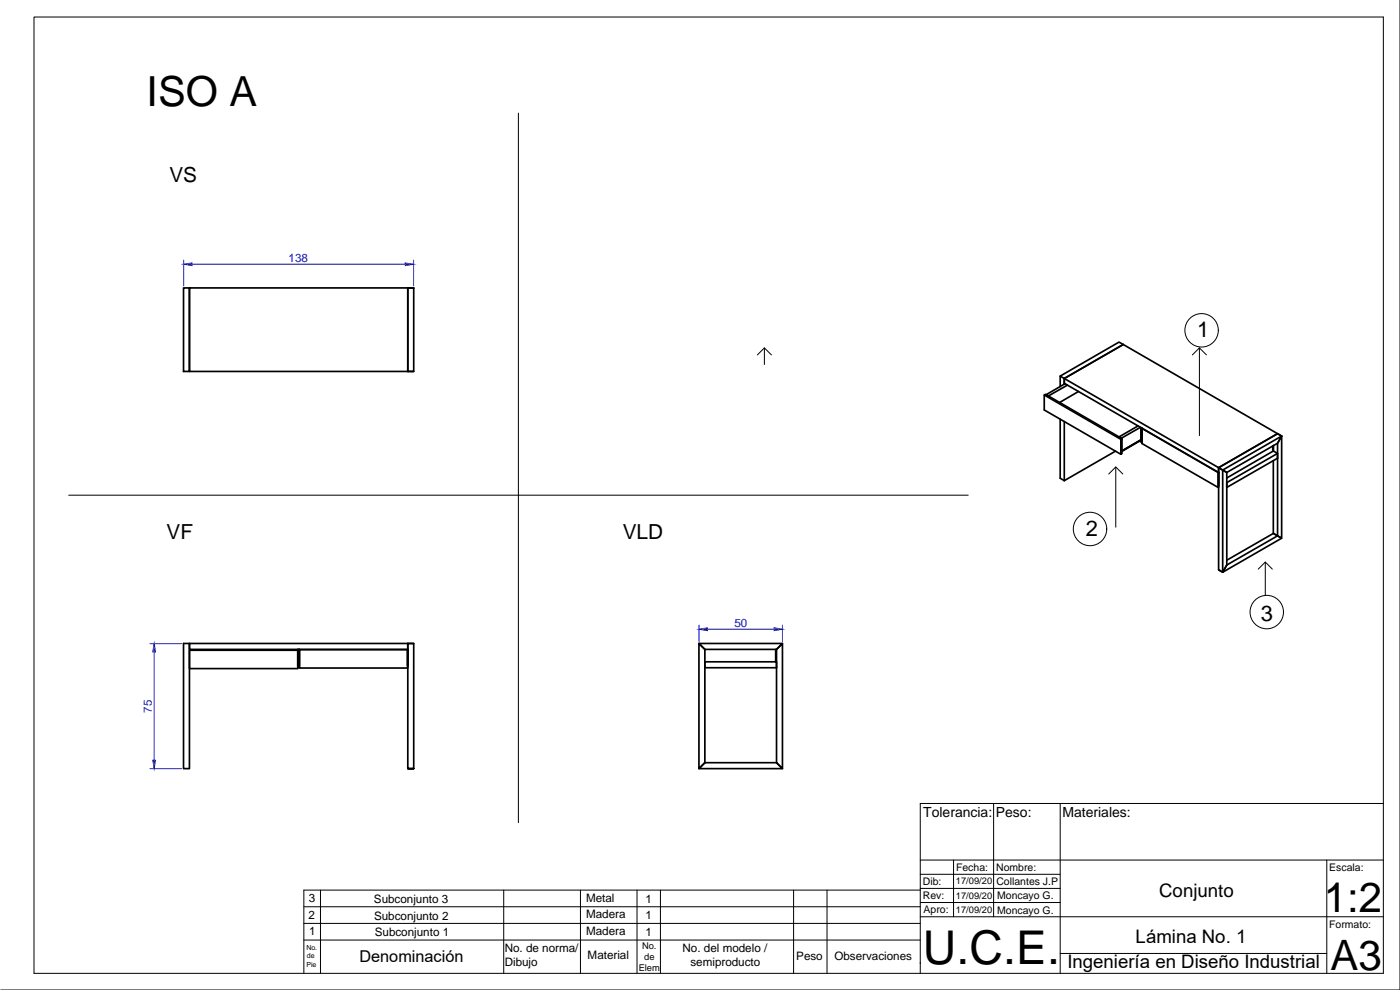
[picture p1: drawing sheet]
<svg xmlns="http://www.w3.org/2000/svg" width="420mm" height="297mm" viewBox="0 0 420 297" stroke-linecap="round" stroke-linejoin="round" font-family="sans-serif">
<!-- layer: MD_Visible -->
<g fill="none" stroke="#000" stroke-width=".51">
<path d="M55.1 86.4h1.8v25h-1.8zM56.9 86.4h65.5v25h-65.5zM122.4 86.4v25h1.8v-25h-1.8h1.8M122.4 111.4h1.8M313.4 118.5l23 13.3M318.2 112.8l1.2 .8M319.4 113.6l17.7-10.2 46.3 26.7-17.7 10.2v1.5l-46.3-26.8zM319.4 113.6l46.3 26.7M319.4 113.6v1.7M319.6 115.1l-5.7 3.3 .7 .4 5.7-3.2M323.7 117.5l-5.7 3.3M337.1 103.4l-1.3-.8-17.6 10.2v3.2"/>
<path d="M337.1 103.4l-17.7 10.2M318.2 125.8v17.7l1.2 .7M319.4 126.5v17.7M334.8 135.4l-15.4 8.8M336.7 131.6l-22.9-13.3-.4 .2v4.5l23 13.3v-4.5l.3-.2v4.5l-.3 .2M341.5 127.8l-5.7 3.3 .8 .4 5.7-3.3M342 132.4l.7 .4M342.3 132.2l-5.6 3.2M342.4 128.3l.3 .2v4.1l-.3-.2zM342.4 132l-5.7 3.3M342.8 128.5l-.1 4.6 23 13.2v-4.5l-23-13.2M382 133.8v1.6"/>
<path d="M382.1 133.7v1.6M383.4 130.1l1.2 .7v30.7l-1.2-.7-15.2 8.7-1.3 2.2-1.2-.7M383.4 130.1l1.2 .7-1.2 2.2-15.2 8.8-1.3-.8 17.7-10.2-1.2 2.2v27.8l-1.3-.8v-21.8M383.4 130.1l-17.7 10.2 1.2 .7v30.7l17.7-10.2-2.5-1.5-13.9 8.1M383.4 136l-1.3-.7-13.9 8.1M365.6 141.7l.1 4.2zM365.7 140.3l2.5 1.5v27.7l-1.3 2.2-1.2-.7zM368.2 144.8l15.2-8.8v1.5l-15.2 8.7zM55.1 193.1h1.8v37.5h-1.8zM56.9 195.1h32.5v5.5h-32.5zM56.9 193.1h65.5v1.7h-65.5zM89.4 194.8h.5v5h-.5z"/>
<path d="M89.9 194.9h32.5v5.5h-32.5zM122.3 194.8l.1 5zM122.4 193.1h1.8M209.8 193.1l1.7 1.7v34l-1.7 1.8zM209.8 193.1h25l-1.8 1.7h-21.5zM211.5 198.6h21.5v1.7h-21.5zM232.8 194.8v3.8M233 194.8l1.8-1.7v37.5l-1.8-1.8zM89.4 200.3h.5M122.4 230.6h1.8v-37.5h-1.8v37.5h1.8M211.5 228.8h21.5l1.8 1.8h-25z"/>
</g>
<!-- layer: 0 -->
<g fill="none" stroke="#000" stroke-width=".3">
<path d="M10.2 5.1h405v286.9h-405zM420.2 .1v296.9h-420M155.6 33.9v212.9M227.3 106.5l2.1-2.1 2.1 2.1M229.4 104.4v5M357.8 106.5l2.2-2.1 2.1 2.1M360 104.4v26.3M20.6 148.6h270M332.7 142.2l2.2-2.1 2.1 2.1M334.9 140.1v18.1M377.6 170.8l2.1-2.2 2.1 2.2M379.7 168.6v10.1"/>
<path d="M276.2 258h139M286.2 258v17.1M298.2 241.1v34M318.2 241.1v50.9M398.2 258v34M415.2 241.1h-139v50.9M91.2 277.1h185M91.2 272.1h185M96.2 267.1v24.9M151.2 267.1v24.9M174.2 267.1v24.9M191.2 267.1v24.9"/>
<path d="M198.2 267.1v24.9M238.2 267.1v24.9M248.2 267.1v24.9M276.2 275.1h139M276.2 270.8h42M276.2 266.6h42M276.2 262.3h42M276.2 267.1h-185v24.9M91.2 282.1h185M276.2 289.1h.1M318.2 286.1h80"/>
<circle cx="360.6" cy="99.1" r="5"/>
<circle cx="327.1" cy="158.7" r="5"/>
<circle cx="380.2" cy="183.6" r="5"/>
</g>
<!-- layer: Cotas -->
<path d="M55.1 78v7.8M57.6 79.3h64M124.1 78v7.8M45 193.1h9.5M46.3 195.6v32.5M209.8 187.6v4.9M212.3 188.8h20M234.8 187.6v4.9M45 230.6h9.5" fill="none" stroke="#00d" stroke-width=".3"/>
<g fill="#00d" stroke="#00d" stroke-width=".3">
<path d="M55.1 79.3l2.5-.4v.8z"/>
<path d="M121.6 78.9l2.5 .4-2.5 .4z"/>
<path d="M46.3 193.1l.4 2.5h-.9z"/>
<path d="M45.8 228.1h.9l-.4 2.5z"/>
<path d="M209.8 188.8l2.5-.4v.8z"/>
<path d="M232.3 188.4l2.5 .4-2.5 .4z"/>
</g>
<text font-size="14" x="277" y="289.2">U.C.E.</text>
<g font-size="12.6">
<text x="397.3" y="273.7">1:2</text>
<text x="399.3" y="290.9">A3</text>
</g>
<text font-size="12.5" x="44" y="31.8">ISO A</text>
<g font-size="6.6">
<text x="359.2" y="101">1</text>
<text x="325.8" y="160.8">2</text>
<text x="378.4" y="186.3">3</text>
</g>
<g font-size="6.2">
<text x="50.8" y="54.5">VS</text>
<text x="50" y="161.8">VF</text>
<text x="186.9" y="161.7">VLD</text>
</g>
<g font-size="5.6">
<text x="347.9" y="269">Conjunto</text>
<text x="340.8" y="283">Lámina No. 1</text>
<text x="320.3" y="290.5">Ingeniería en Diseño Industrial</text>
</g>
<text font-size="4.9" x="107.9" y="288.8">Denominación</text>
<g font-size="4.2">
<text x="277.1" y="245.1">Tolerancia:</text>
<text x="298.9" y="245.1">Peso:</text>
<text x="318.9" y="245.1">Materiales:</text>
</g>
<g font-size="3.5" fill="#00d">
<text x="86.6" y="78.6">138</text>
<text x="220.4" y="188.1">50</text>
<text x="45.6" y="213.8" transform="rotate(-90 45.6 213.8)">75</text>
</g>
<g font-size="3.5">
<text x="92.6" y="275.7">2</text>
<text x="92.7" y="270.6">3</text>
<text x="112.2" y="271">Subconjunto 3</text>
<text x="112.3" y="276">Subconjunto 2</text>
<text x="175.9" y="270.5">Metal</text>
<text x="175.9" y="275.5">Madera</text>
<text x="193.8" y="270.8">1</text>
<text x="193.8" y="275.8">1</text>
<text x="92.8" y="280.7">1</text>
<text x="112.5" y="281">Subconjunto 1</text>
<text x="175.9" y="280.5">Madera</text>
<text x="193.8" y="280.8">1</text>
<text x="151.5" y="285.7">No. de norma/</text>
<text x="176.4" y="287.8">Material</text>
<text x="204.9" y="285.7">No. del modelo /</text>
<text x="239" y="288">Peso</text>
<text x="250.4" y="287.9">Observaciones</text>
<text x="151.5" y="289.9">Dibujo</text>
<text x="207.2" y="289.8">semiproducto</text>
</g>
<g font-size="3.1">
<text x="286.9" y="261.3">Fecha:</text>
<text x="299" y="261.3">Nombre:</text>
<text x="398.9" y="261.3">Escala:</text>
<text x="276.9" y="265.5">Dib:</text>
<text x="276.9" y="269.8">Rev:</text>
<text x="299" y="265.6">Collantes J.P</text>
<text x="299.3" y="269.9">Moncayo G.</text>
<text x="277.2" y="274.1">Apro:</text>
<text x="299.3" y="274.1">Moncayo G.</text>
<text x="398.9" y="278.3">Formato:</text>
</g>
<g font-size="2.8">
<text x="286.9" y="265.3">17/09/20</text>
<text x="286.9" y="269.6">17/09/20</text>
<text x="286.9" y="273.8">17/09/20</text>
<text x="192.7" y="284.6">No.</text>
<text x="193.3" y="287.9">de</text>
<text x="191.7" y="291.3">Elem</text>
</g>
<g font-size="2.1">
<text x="91.9" y="285.1">No.</text>
<text x="92.1" y="287.6">de</text>
<text x="91.9" y="290.1">Pie</text>
</g>
</svg>
